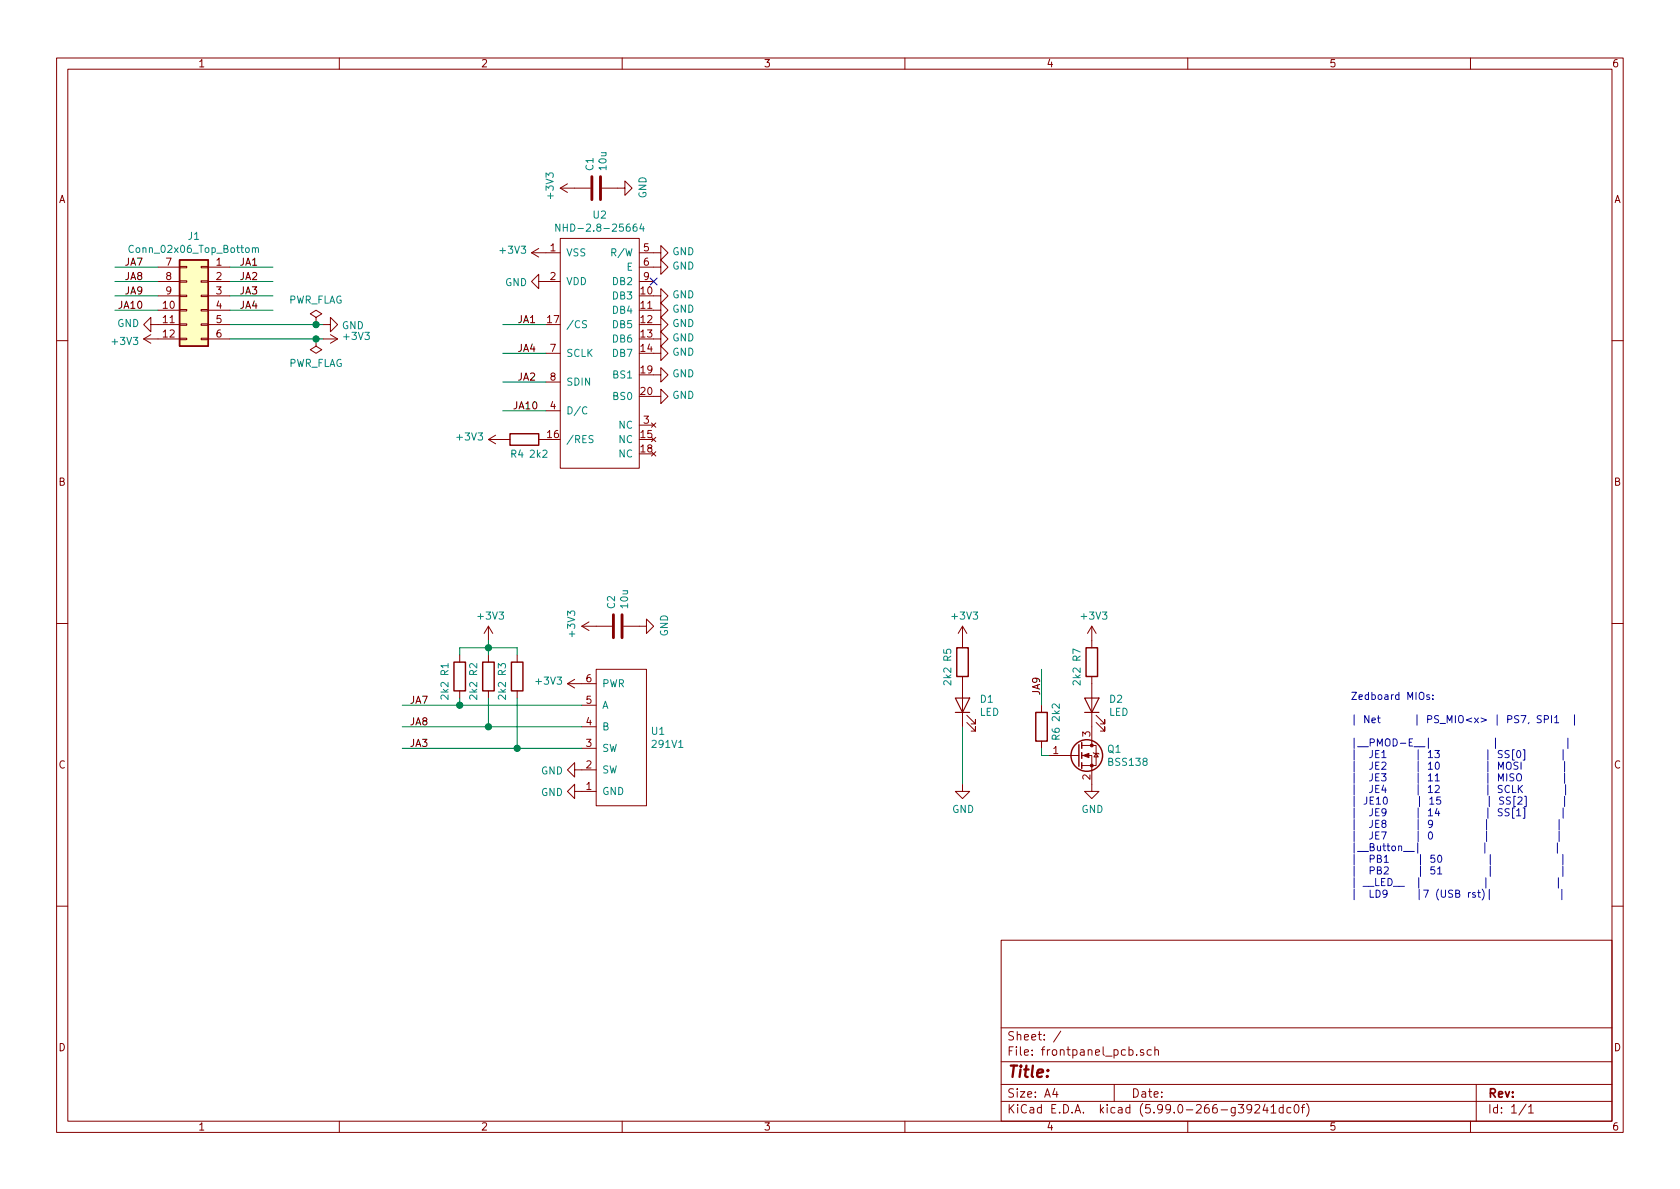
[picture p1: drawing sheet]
EESchema Schematic File Version 5
EELAYER 30 0
EELAYER END
$Descr A4 11693 8268
encoding utf-8
Sheet 1 1
Title ""
Date ""
Rev ""
Comp ""
Comment1 ""
Comment2 ""
Comment3 ""
Comment4 ""
Comment5 ""
Comment6 ""
Comment7 ""
Comment8 ""
Comment9 ""
$EndDescr
$Comp
L Device:C C1
U 1 1
P 4150 1300
F 0 "C1" H 4265 1346 50  0000 L CNN
F 1 "10u" H 4265 1255 50  0000 L CNN
F 2 "Capacitor_SMD:C_1206_3216Metric" H 4188 1150 50  0001 C CNN
F 3 "~" H 4150 1300 50  0001 C CNN
	1    4150 1300
	0    -1   -1   0   
$EndComp
$Comp
L power:+3V3 #PWR0105
U 1 1
P 3800 1750
F 0 "#PWR0105" H 3800 1600 50  0001 C CNN
F 1 "+3V3" V 3815 1878 50  0000 L CNN
F 2 "" H 3800 1750 50  0001 C CNN
F 3 "" H 3800 1750 50  0001 C CNN
	1    3800 1750
	0    -1   -1   0   
$EndComp
$Comp
L power:+3V3 #PWR0106
U 1 1
P 4000 1300
F 0 "#PWR0106" H 4000 1150 50  0001 C CNN
F 1 "+3V3" H 4015 1473 50  0000 C CNN
F 2 "" H 4000 1300 50  0001 C CNN
F 3 "" H 4000 1300 50  0001 C CNN
	1    4000 1300
	0    -1   -1   0   
$EndComp
$Comp
L power:GND #PWR0107
U 1 1
P 3800 1950
F 0 "#PWR0107" H 3800 1700 50  0001 C CNN
F 1 "GND" V 3805 1822 50  0000 R CNN
F 2 "" H 3800 1950 50  0001 C CNN
F 3 "" H 3800 1950 50  0001 C CNN
	1    3800 1950
	0    1    1    0   
$EndComp
$Comp
L power:GND #PWR0108
U 1 1
P 4300 1300
F 0 "#PWR0108" H 4300 1050 50  0001 C CNN
F 1 "GND" H 4305 1127 50  0000 C CNN
F 2 "" H 4300 1300 50  0001 C CNN
F 3 "" H 4300 1300 50  0001 C CNN
	1    4300 1300
	0    -1   -1   0   
$EndComp
$Comp
L newStuff:NHD-2.8-25664 U2
U 1 1
P 3900 3250
F 0 "U2" H 4175 5015 50  0000 C CNN
F 1 "NHD-2.8-25664" H 4175 4924 50  0000 C CNN
F 2 "newStuff:NHD-2.8-25664UCB2" H 3900 3250 50  0001 C CNN
F 3 "http://www.newhavendisplay.com/specs/NHD-2.8-25664UCB2.pdf" H 3900 3250 50  0001 C CNN
	1    3900 3250
	1    0    0    -1  
$EndComp
Wire Wire Line
	3500 2850 3800 2850
Wire Wire Line
	3500 2250 3800 2250
$Comp
L power:GND #PWR0109
U 1 1
P 4550 1750
F 0 "#PWR0109" H 4550 1500 50  0001 C CNN
F 1 "GND" V 4555 1622 50  0000 R CNN
F 2 "" H 4550 1750 50  0001 C CNN
F 3 "" H 4550 1750 50  0001 C CNN
	1    4550 1750
	0    -1   -1   0   
$EndComp
$Comp
L power:GND #PWR0110
U 1 1
P 4550 1850
F 0 "#PWR0110" H 4550 1600 50  0001 C CNN
F 1 "GND" V 4555 1722 50  0000 R CNN
F 2 "" H 4550 1850 50  0001 C CNN
F 3 "" H 4550 1850 50  0001 C CNN
	1    4550 1850
	0    -1   -1   0   
$EndComp
NoConn ~ 4550 1950
$Comp
L power:GND #PWR0111
U 1 1
P 4550 2050
F 0 "#PWR0111" H 4550 1800 50  0001 C CNN
F 1 "GND" V 4555 1922 50  0000 R CNN
F 2 "" H 4550 2050 50  0001 C CNN
F 3 "" H 4550 2050 50  0001 C CNN
	1    4550 2050
	0    -1   -1   0   
$EndComp
$Comp
L power:GND #PWR0112
U 1 1
P 4550 2150
F 0 "#PWR0112" H 4550 1900 50  0001 C CNN
F 1 "GND" V 4555 2022 50  0000 R CNN
F 2 "" H 4550 2150 50  0001 C CNN
F 3 "" H 4550 2150 50  0001 C CNN
	1    4550 2150
	0    -1   -1   0   
$EndComp
$Comp
L power:GND #PWR0113
U 1 1
P 4550 2250
F 0 "#PWR0113" H 4550 2000 50  0001 C CNN
F 1 "GND" V 4555 2122 50  0000 R CNN
F 2 "" H 4550 2250 50  0001 C CNN
F 3 "" H 4550 2250 50  0001 C CNN
	1    4550 2250
	0    -1   -1   0   
$EndComp
$Comp
L power:GND #PWR0114
U 1 1
P 4550 2350
F 0 "#PWR0114" H 4550 2100 50  0001 C CNN
F 1 "GND" V 4555 2222 50  0000 R CNN
F 2 "" H 4550 2350 50  0001 C CNN
F 3 "" H 4550 2350 50  0001 C CNN
	1    4550 2350
	0    -1   -1   0   
$EndComp
$Comp
L power:GND #PWR0115
U 1 1
P 4550 2450
F 0 "#PWR0115" H 4550 2200 50  0001 C CNN
F 1 "GND" V 4555 2322 50  0000 R CNN
F 2 "" H 4550 2450 50  0001 C CNN
F 3 "" H 4550 2450 50  0001 C CNN
	1    4550 2450
	0    -1   -1   0   
$EndComp
$Comp
L power:GND #PWR0116
U 1 1
P 4550 2600
F 0 "#PWR0116" H 4550 2350 50  0001 C CNN
F 1 "GND" V 4555 2472 50  0000 R CNN
F 2 "" H 4550 2600 50  0001 C CNN
F 3 "" H 4550 2600 50  0001 C CNN
	1    4550 2600
	0    -1   -1   0   
$EndComp
$Comp
L power:GND #PWR0117
U 1 1
P 4550 2750
F 0 "#PWR0117" H 4550 2500 50  0001 C CNN
F 1 "GND" V 4555 2622 50  0000 R CNN
F 2 "" H 4550 2750 50  0001 C CNN
F 3 "" H 4550 2750 50  0001 C CNN
	1    4550 2750
	0    -1   -1   0   
$EndComp
$Comp
L power:+3V3 #PWR0118
U 1 1
P 3500 3050
F 0 "#PWR0118" H 3500 2900 50  0001 C CNN
F 1 "+3V3" V 3515 3178 50  0000 L CNN
F 2 "" H 3500 3050 50  0001 C CNN
F 3 "" H 3500 3050 50  0001 C CNN
	1    3500 3050
	0    -1   -1   0   
$EndComp
$Comp
L Device:R R4
U 1 1
P 3650 3050
F 0 "R4" V 3750 3000 50  0000 C CNN
F 1 "2k2" V 3750 3150 50  0000 C CNN
F 2 "Resistor_SMD:R_0805_2012Metric" V 3580 3050 50  0001 C CNN
F 3 "~" H 3650 3050 50  0001 C CNN
	1    3650 3050
	0    1    1    0   
$EndComp
$Comp
L Device:LED D2
U 1 1
P 7600 4900
F 0 "D2" V 7639 4783 50  0000 R CNN
F 1 "LED" V 7548 4783 50  0000 R CNN
F 2 "LED_THT:LED_D5.0mm" H 7600 4900 50  0001 C CNN
F 3 "~" H 7600 4900 50  0001 C CNN
	1    7600 4900
	0    -1   -1   0   
$EndComp
$Comp
L Transistor_FET:BSS138 Q1
U 1 1
P 7500 5250
F 0 "Q1" H 7704 5296 50  0000 L CNN
F 1 "BSS138" H 7704 5205 50  0000 L CNN
F 2 "Package_TO_SOT_SMD:SOT-23" H 7700 5175 50  0001 L CIN
F 3 "https://www.fairchildsemi.com/datasheets/BS/BSS138.pdf" H 7500 5250 50  0001 L CNN
	1    7500 5250
	1    0    0    -1  
$EndComp
$Comp
L power:+3V3 #PWR0119
U 1 1
P 7600 4450
F 0 "#PWR0119" H 7600 4300 50  0001 C CNN
F 1 "+3V3" H 7615 4623 50  0000 C CNN
F 2 "" H 7600 4450 50  0001 C CNN
F 3 "" H 7600 4450 50  0001 C CNN
	1    7600 4450
	1    0    0    -1  
$EndComp
$Comp
L Device:R R7
U 1 1
P 7600 4600
F 0 "R7" V 7700 4550 50  0000 C CNN
F 1 "2k2" V 7700 4700 50  0000 C CNN
F 2 "Resistor_SMD:R_0805_2012Metric" V 7530 4600 50  0001 C CNN
F 3 "~" H 7600 4600 50  0001 C CNN
	1    7600 4600
	-1   0    0    1   
$EndComp
$Comp
L power:GND #PWR0120
U 1 1
P 7600 5450
F 0 "#PWR0120" H 7600 5200 50  0001 C CNN
F 1 "GND" H 7605 5277 50  0000 C CNN
F 2 "" H 7600 5450 50  0001 C CNN
F 3 "" H 7600 5450 50  0001 C CNN
	1    7600 5450
	1    0    0    -1  
$EndComp
$Comp
L Device:R R6
U 1 1
P 7250 5050
F 0 "R6" V 7350 5000 50  0000 C CNN
F 1 "2k2" V 7350 5150 50  0000 C CNN
F 2 "Resistor_SMD:R_0805_2012Metric" V 7180 5050 50  0001 C CNN
F 3 "~" H 7250 5050 50  0001 C CNN
	1    7250 5050
	1    0    0    -1  
$EndComp
$Comp
L power:+3V3 #PWR0121
U 1 1
P 6700 4450
F 0 "#PWR0121" H 6700 4300 50  0001 C CNN
F 1 "+3V3" H 6715 4623 50  0000 C CNN
F 2 "" H 6700 4450 50  0001 C CNN
F 3 "" H 6700 4450 50  0001 C CNN
	1    6700 4450
	1    0    0    -1  
$EndComp
$Comp
L power:GND #PWR0122
U 1 1
P 6700 5450
F 0 "#PWR0122" H 6700 5200 50  0001 C CNN
F 1 "GND" H 6705 5277 50  0000 C CNN
F 2 "" H 6700 5450 50  0001 C CNN
F 3 "" H 6700 5450 50  0001 C CNN
	1    6700 5450
	1    0    0    -1  
$EndComp
$Comp
L Device:LED D1
U 1 1
P 6700 4900
F 0 "D1" V 6739 4783 50  0000 R CNN
F 1 "LED" V 6648 4783 50  0000 R CNN
F 2 "LED_THT:LED_D5.0mm" H 6700 4900 50  0001 C CNN
F 3 "~" H 6700 4900 50  0001 C CNN
	1    6700 4900
	0    -1   -1   0   
$EndComp
$Comp
L Device:R R5
U 1 1
P 6700 4600
F 0 "R5" V 6800 4550 50  0000 C CNN
F 1 "2k2" V 6800 4700 50  0000 C CNN
F 2 "Resistor_SMD:R_0805_2012Metric" V 6630 4600 50  0001 C CNN
F 3 "~" H 6700 4600 50  0001 C CNN
	1    6700 4600
	-1   0    0    1   
$EndComp
Wire Wire Line
	6700 5050 6700 5450
Wire Wire Line
	7250 4650 7250 4900
Wire Wire Line
	7250 5200 7250 5250
Wire Wire Line
	7250 5250 7300 5250
$Comp
L newStuff:291V1 U1
U 1 1
P 3800 5800
F 0 "U1" H 4528 6521 50  0000 L CNN
F 1 "291V1" H 4528 6430 50  0000 L CNN
F 2 "newStuff:291V1" H 3800 5800 50  0001 C CNN
F 3 "" H 3800 5800 50  0001 C CNN
	1    3800 5800
	1    0    0    -1  
$EndComp
$Comp
L power:+3V3 #PWR0123
U 1 1
P 4050 4750
F 0 "#PWR0123" H 4050 4600 50  0001 C CNN
F 1 "+3V3" V 4065 4878 50  0000 L CNN
F 2 "" H 4050 4750 50  0001 C CNN
F 3 "" H 4050 4750 50  0001 C CNN
	1    4050 4750
	0    -1   -1   0   
$EndComp
$Comp
L power:GND #PWR0124
U 1 1
P 4050 5500
F 0 "#PWR0124" H 4050 5250 50  0001 C CNN
F 1 "GND" V 4055 5372 50  0000 R CNN
F 2 "" H 4050 5500 50  0001 C CNN
F 3 "" H 4050 5500 50  0001 C CNN
	1    4050 5500
	0    1    1    0   
$EndComp
$Comp
L Device:R R3
U 1 1
P 3600 4700
F 0 "R3" V 3700 4650 50  0000 C CNN
F 1 "2k2" V 3700 4800 50  0000 C CNN
F 2 "Resistor_SMD:R_0805_2012Metric" V 3530 4700 50  0001 C CNN
F 3 "~" H 3600 4700 50  0001 C CNN
	1    3600 4700
	-1   0    0    1   
$EndComp
$Comp
L Device:R R2
U 1 1
P 3400 4700
F 0 "R2" V 3500 4650 50  0000 C CNN
F 1 "2k2" V 3500 4800 50  0000 C CNN
F 2 "Resistor_SMD:R_0805_2012Metric" V 3330 4700 50  0001 C CNN
F 3 "~" H 3400 4700 50  0001 C CNN
	1    3400 4700
	-1   0    0    1   
$EndComp
Wire Wire Line
	4050 5050 3400 5050
Wire Wire Line
	3400 4850 3400 5050
Connection ~ 3400 5050
$Comp
L power:+3V3 #PWR0125
U 1 1
P 3400 4450
F 0 "#PWR0125" H 3400 4300 50  0001 C CNN
F 1 "+3V3" H 3415 4623 50  0000 C CNN
F 2 "" H 3400 4450 50  0001 C CNN
F 3 "" H 3400 4450 50  0001 C CNN
	1    3400 4450
	1    0    0    -1  
$EndComp
Wire Wire Line
	2800 4900 3200 4900
$Comp
L power:GND #PWR0126
U 1 1
P 4050 5350
F 0 "#PWR0126" H 4050 5100 50  0001 C CNN
F 1 "GND" V 4055 5222 50  0000 R CNN
F 2 "" H 4050 5350 50  0001 C CNN
F 3 "" H 4050 5350 50  0001 C CNN
	1    4050 5350
	0    1    1    0   
$EndComp
$Comp
L Device:R R1
U 1 1
P 3200 4700
F 0 "R1" V 3300 4650 50  0000 C CNN
F 1 "2k2" V 3300 4800 50  0000 C CNN
F 2 "Resistor_SMD:R_0805_2012Metric" V 3130 4700 50  0001 C CNN
F 3 "~" H 3200 4700 50  0001 C CNN
	1    3200 4700
	-1   0    0    1   
$EndComp
Wire Wire Line
	2800 5050 3400 5050
Wire Wire Line
	4050 5200 3600 5200
Wire Wire Line
	3200 4850 3200 4900
Connection ~ 3200 4900
Wire Wire Line
	3200 4900 4050 4900
Wire Wire Line
	3600 4850 3600 5200
Connection ~ 3600 5200
Wire Wire Line
	3600 5200 2800 5200
Wire Wire Line
	3400 4450 3400 4500
Wire Wire Line
	3400 4500 3200 4500
Wire Wire Line
	3200 4500 3200 4550
Wire Wire Line
	3400 4550 3400 4500
Connection ~ 3400 4500
Wire Wire Line
	3400 4500 3600 4500
Wire Wire Line
	3600 4500 3600 4550
Text Label 1000 1950 2    50   ~ 0
JA8
Wire Wire Line
	1600 1950 1900 1950
Wire Wire Line
	1600 2150 1900 2150
Text Label 1000 1850 2    50   ~ 0
JA7
Text Label 1800 1850 2    50   ~ 0
JA1
Text Label 1800 1950 2    50   ~ 0
JA2
Text Label 1000 2050 2    50   ~ 0
JA9
$Comp
L power:GND #PWR0101
U 1 1
P 1100 2250
F 0 "#PWR0101" H 1100 2000 50  0001 C CNN
F 1 "GND" V 1105 2122 50  0000 R CNN
F 2 "" H 1100 2250 50  0001 C CNN
F 3 "" H 1100 2250 50  0001 C CNN
	1    1100 2250
	0    1    -1   0   
$EndComp
$Comp
L power:GND #PWR0102
U 1 1
P 2250 2250
F 0 "#PWR0102" H 2250 2000 50  0001 C CNN
F 1 "GND" V 2255 2122 50  0000 R CNN
F 2 "" H 2250 2250 50  0001 C CNN
F 3 "" H 2250 2250 50  0001 C CNN
	1    2250 2250
	0    -1   1    0   
$EndComp
Text Label 1800 2150 2    50   ~ 0
JA4
$Comp
L Connector_Generic:Conn_02x06_Top_Bottom J1
U 1 1
P 1400 2050
F 0 "J1" H 1450 2467 50  0000 C CNN
F 1 "Conn_02x06_Top_Bottom" H 1450 2376 50  0000 C CNN
F 2 "pmod-conn_6x2:pmod_pin_array_6x2" H 1400 2050 50  0001 C CNN
F 3 "~" H 1400 2050 50  0001 C CNN
	1    1400 2050
	-1   0    0    -1  
$EndComp
Wire Wire Line
	1600 2050 1900 2050
$Comp
L power:+3V3 #PWR0104
U 1 1
P 1100 2350
F 0 "#PWR0104" H 1100 2200 50  0001 C CNN
F 1 "+3V3" V 1115 2478 50  0000 L CNN
F 2 "" H 1100 2350 50  0001 C CNN
F 3 "" H 1100 2350 50  0001 C CNN
	1    1100 2350
	0    -1   1    0   
$EndComp
Text Label 1800 2050 2    50   ~ 0
JA3
Wire Wire Line
	1600 1850 1900 1850
Wire Wire Line
	2250 2250 2200 2250
Wire Wire Line
	2250 2350 2200 2350
$Comp
L power:PWR_FLAG #FLG0101
U 1 1
P 2200 2250
F 0 "#FLG0101" H 2200 2325 50  0001 C CNN
F 1 "PWR_FLAG" H 2200 2423 50  0000 C CNN
F 2 "" H 2200 2250 50  0001 C CNN
F 3 "~" H 2200 2250 50  0001 C CNN
	1    2200 2250
	-1   0    0    -1  
$EndComp
$Comp
L power:PWR_FLAG #FLG0102
U 1 1
P 2200 2350
F 0 "#FLG0102" H 2200 2425 50  0001 C CNN
F 1 "PWR_FLAG" H 2200 2523 50  0000 C CNN
F 2 "" H 2200 2350 50  0001 C CNN
F 3 "~" H 2200 2350 50  0001 C CNN
	1    2200 2350
	1    0    0    1   
$EndComp
Connection ~ 2200 2250
Wire Wire Line
	2200 2250 1600 2250
Connection ~ 2200 2350
Wire Wire Line
	2200 2350 1600 2350
$Comp
L Device:C C2
U 1 1
P 4300 4350
F 0 "C2" H 4415 4396 50  0000 L CNN
F 1 "10u" H 4415 4305 50  0000 L CNN
F 2 "Capacitor_SMD:C_1206_3216Metric" H 4338 4200 50  0001 C CNN
F 3 "~" H 4300 4350 50  0001 C CNN
	1    4300 4350
	0    -1   -1   0   
$EndComp
$Comp
L power:+3V3 #PWR0127
U 1 1
P 4150 4350
F 0 "#PWR0127" H 4150 4200 50  0001 C CNN
F 1 "+3V3" H 4165 4523 50  0000 C CNN
F 2 "" H 4150 4350 50  0001 C CNN
F 3 "" H 4150 4350 50  0001 C CNN
	1    4150 4350
	0    -1   -1   0   
$EndComp
$Comp
L power:GND #PWR0128
U 1 1
P 4450 4350
F 0 "#PWR0128" H 4450 4100 50  0001 C CNN
F 1 "GND" H 4455 4177 50  0000 C CNN
F 2 "" H 4450 4350 50  0001 C CNN
F 3 "" H 4450 4350 50  0001 C CNN
	1    4450 4350
	0    -1   -1   0   
$EndComp
Text Label 1000 2150 2    50   ~ 0
JA10
Wire Wire Line
	1100 1850 800  1850
Wire Wire Line
	1100 1950 800  1950
Wire Wire Line
	1100 2050 800  2050
Wire Wire Line
	1100 2150 800  2150
Wire Wire Line
	3500 2450 3800 2450
Wire Wire Line
	3500 2650 3800 2650
$Comp
L power:+3V3 #PWR0103
U 1 1
P 2250 2350
F 0 "#PWR0103" H 2250 2200 50  0001 C CNN
F 1 "+3V3" V 2265 2478 50  0000 L CNN
F 2 "" H 2250 2350 50  0001 C CNN
F 3 "" H 2250 2350 50  0001 C CNN
	1    2250 2350
	0    1    -1   0   
$EndComp
Text Label 3600 2250 0    50   ~ 0
JA1
Text Label 3600 2650 0    50   ~ 0
JA2
Text Label 2850 5200 0    50   ~ 0
JA3
Text Label 3600 2450 0    50   ~ 0
JA4
Text Label 3750 2850 2    50   ~ 0
JA10
Text Label 7250 4700 3    50   ~ 0
JA9
Text Label 2850 5050 0    50   ~ 0
JA8
Text Label 2850 4900 0    50   ~ 0
JA7
Text Notes 9400 6250 0    50   ~ 0
Zedboard MIOs:\n\n| Net      | PS_MIO<x> | PS7, SPI1  |\n\n|__PMOD-E__|           |            |\n|  JE1     | 13        | SS[0]      |\n|  JE2     | 10        | MOSI       |\n|  JE3     | 11        | MISO       |\n|  JE4     | 12        | SCLK       |\n| JE10     | 15        | SS[2]      |\n|  JE9     | 14        | SS[1]      |\n|  JE8     | 9         |            |\n|  JE7     | 0         |            |\n|__Button__|           |            |\n|  PB1     | 50        |            |\n|  PB2     | 51        |            |\n| __LED__  |           |            |\n|  LD9     |7 (USB rst)|            |
$EndSCHEMATC
